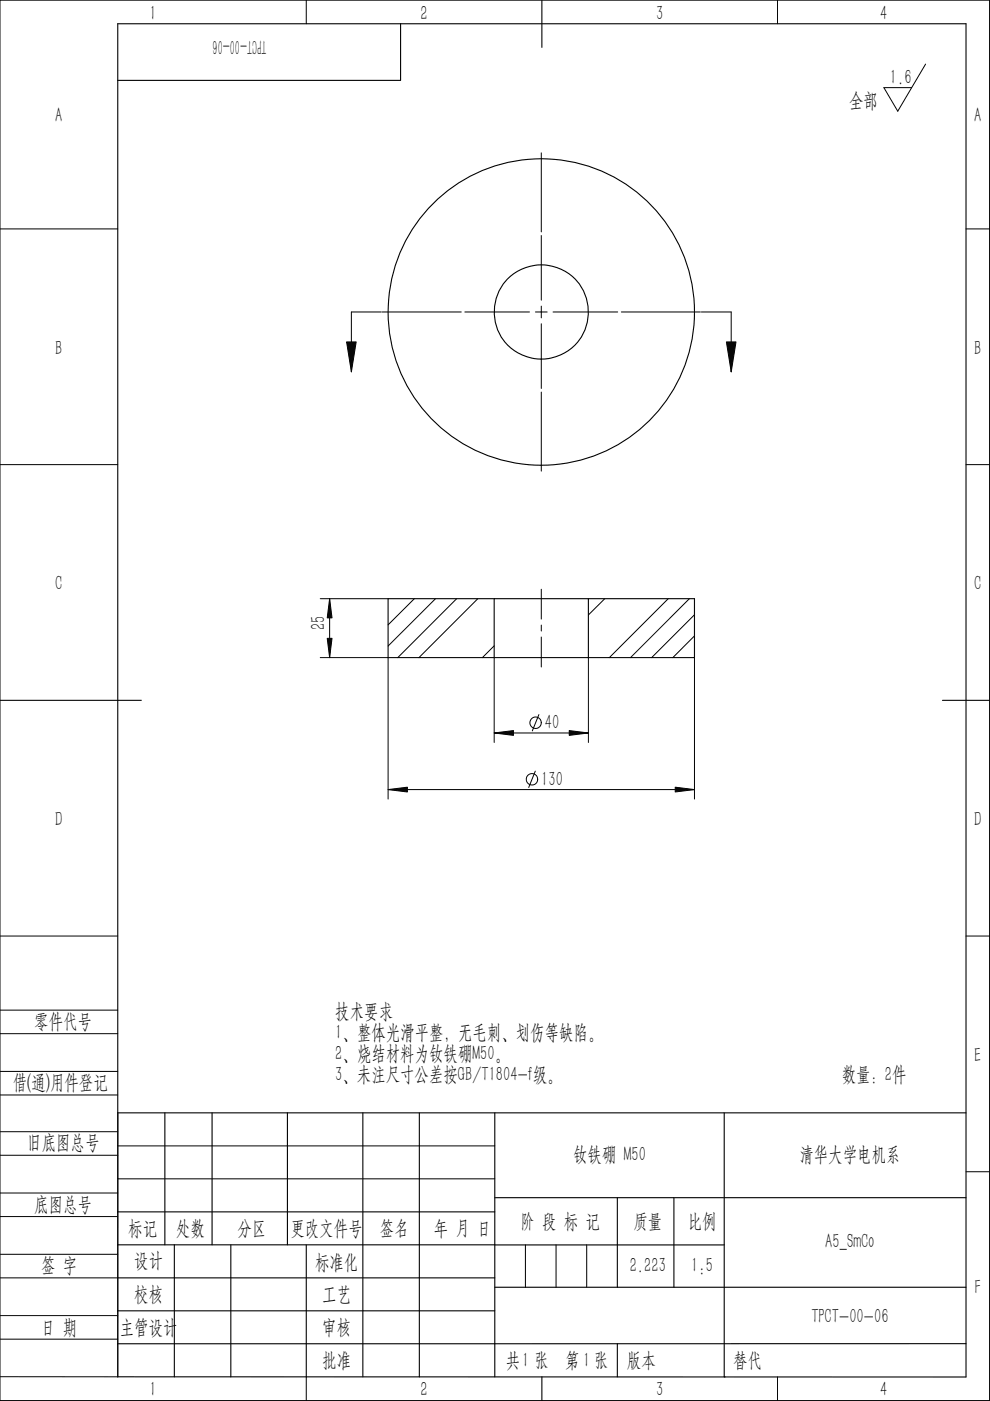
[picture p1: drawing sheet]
<svg xmlns="http://www.w3.org/2000/svg" width="210mm" height="297mm" viewBox="0 0 210 297" stroke-linecap="round" stroke-linejoin="round" font-family="sans-serif">
<g fill="none" stroke="#000" stroke-width=".21">
<path d="M0 0h209.9v296.9h-209.9zM65 0v5M164.9 0v5M196.3 13.6l-5.9 10-2.9-5h5.9M114.8 32.4v16.8M0 48.5h25M114.8 49.9v13.7M204.9 48.5h5M80.9 66.1h-6.4v12.7M81.1 66.1h16.7M98.6 66.1h13.7M113.6 66.1h2.5"/>
<path d="M114.8 64.9v2.5M114.8 68.6v13.8M117.3 66.1h13.7M131.8 66.1h16.7M148.7 66.1h6.4v12.7M0 98.5h25M114.8 83.1v16.8M204.9 98.5h5M67.9 139.4h14.4v30M67.9 126.9h14.4M69.9 126.9v12.5M87.9 126.9l-5.6 5.6"/>
<path d="M92.4 126.9l-10.1 10.1M96.9 126.9l-12.5 12.5M101.3 126.9l-12.4 12.5M104.8 139.4v18M104.8 136.9l-2.5 2.5M114.8 124.9v6.4M114.8 132.5v1.3M114.8 135.1v6.3M124.8 139.4v18M128.3 126.9l-3.5 3.5M141.7 126.9l-12.5 12.5M146.2 126.9l-12.5 12.5"/>
<path d="M147.3 139.4v30M147.3 130.3l-9.1 9.1M147.3 134.8l-4.6 4.6M104.8 155.4h20M114.3 151.5l-1.4 3.5M82.3 167.4h65M113.5 163.5l-1.4 3.5M0 198.5h25M204.9 198.5h5M0 214.2h25M0 219.2h25M0 232.2h25"/>
<path d="M0 227.2h25M0 239.9h25M25 235.9v56h-25M0 252.9h25M0 257.9h25M0 244.9h25M25 243h79.9M25 249.9h79.9M204.9 248.4h5M0 278.9h25M0 265.9h25M0 270.9h25"/>
<path d="M111.4 263.9v9M117.9 263.9v9M124.4 263.9v9M0 283.9h25M65 292v4.9M153.6 291.9h.1M164.9 291.9v5"/>
<circle cx="113.6" cy="153.2" r="1.21"/>
<circle cx="112.8" cy="165.2" r="1.21"/>
</g>
<g fill="none" stroke="#000" stroke-width=".23">
<path d="M25 5h179.9v287l-179.9-.1zM85 5v12h-60M114.9 0v10.1M104.8 126.9h-22.5v12.5h22.5M104.8 126.9h20v12.5M104.8 139.4h20M104.8 126.9v12.5M124.8 126.9h22.5v12.5h-22.5M0 148.5h30M199.9 148.5h10M25 235.9h179.9M35 235.9v28"/>
<path d="M45 235.9v28M61 235.9v28M77 235.9v56M88.9 235.9v56M104.9 235.9v56M153.6 236v55.9M25 256.9h79.9M104.9 253.9h100M130.9 253.9v19M142.9 253.9v19M25 263.9h79.9M25 270.9h79.9"/>
<path d="M25 277.9h79.9M37 263.9v28M49 263.9v28M65 264v28M104.9 272.9h100M105 263.9h48.6M114.9 291.9v5M130.9 284.9v7M204.9 284.9h-179.9"/>
<circle cx="114.8" cy="66.1" r="10"/>
<circle cx="114.8" cy="66.1" r="32.5"/>
</g>
<g fill="#000" stroke="#000" stroke-width=".21">
<path d="M73.5 72.5h2l-1 6.3zM154.1 72.5h2l-1 6.3z"/>
<path d="M69.4 135.3h1l-.5 4.1z" fill-rule="evenodd"/>
<path d="M69.9 126.9l.5 4.1h-1z" fill-rule="evenodd"/>
<path d="M104.8 155.4l4.1-.5v1z" fill-rule="evenodd"/>
<path d="M120.7 154.9l4.1 .5-4.1 .5z" fill-rule="evenodd"/>
<path d="M82.3 167.4l4.1-.5v1z" fill-rule="evenodd"/>
<path d="M143.2 166.9l4.1 .5-4.1 .5z" fill-rule="evenodd"/>
</g>
<g font-size="4.4">
<text x="31.7" y="4.2">1</text>
<text x="89.2" y="4.2">2</text>
<text x="139.2" y="4.2">3</text>
<text x="186.6" y="4.2">4</text>
<text x="56.5" y="8.5" transform="rotate(-180 56.5 8.5)">TPCT-00-06</text>
<text x="188.8" y="17.7">1.6</text>
<text x="180.1" y="22.7">全部</text>
<text x="11.7" y="25.9">A</text>
<text x="206.6" y="25.9">A</text>
<text x="11.7" y="75.2">B</text>
<text x="206.6" y="75.2">B</text>
<text x="11.7" y="125.1">C</text>
<text x="206.6" y="125.1">C</text>
<text x="69" y="133.6" transform="rotate(-90 69 133.6)">25</text>
<text x="115.5" y="154.6">40</text>
<text x="114.8" y="166.6">130</text>
<text x="11.7" y="175.1">D</text>
<text x="206.6" y="175.1">D</text>
<text x="71.1" y="215.8">技术要求</text>
<text x="7.3" y="217.9">零件代号</text>
<text x="71.1" y="220.3">1、整体光滑平整，无毛刺、划伤等缺陷。</text>
<text x="71.1" y="224.8">2、烧结材料为钕铁硼M50。</text>
<text x="206.6" y="225.1">E</text>
<text x="2.7" y="230.9">借(通)用件登记</text>
<text x="71.1" y="229.3">3、未注尺寸公差按GB/T1804-f级。</text>
<text x="178.5" y="229.3">数量：2件</text>
<text x="5.8" y="243.7">旧底图总号</text>
<text x="121.6" y="246.2">钕铁硼 M50</text>
<text x="169.5" y="246.2">清华大学电机系</text>
<text x="7.3" y="256.7">底图总号</text>
<text x="27.2" y="261.8">标记</text>
<text x="37.3" y="261.8">处数</text>
<text x="50.4" y="261.8">分区</text>
<text x="61.6" y="261.8">更改文件号</text>
<text x="80.6" y="261.8">签名</text>
<text x="92" y="261.8">年 月 日</text>
<text x="110.4" y="260.4">阶 段 标 记</text>
<text x="134.3" y="260.3">质量</text>
<text x="145.9" y="260.3">比例</text>
<text x="8.7" y="269.8">签 字</text>
<text x="28.5" y="268.6">设计</text>
<text x="66.8" y="269">标准化</text>
<text x="133.6" y="269.7">2.223</text>
<text x="146.6" y="269.7">1:5</text>
<text x="175" y="264.6">A5_SmCo</text>
<text x="28.5" y="275.9">校核</text>
<text x="68.3" y="275.9">工艺</text>
<text x="206.7" y="274.3">F</text>
<text x="172.1" y="280.5">TPCT-00-06</text>
<text x="8.7" y="282.8">日 期</text>
<text x="25.4" y="282.8">主管设计</text>
<text x="68.3" y="282.8">审核</text>
<text x="68.3" y="289.8">批准</text>
<text x="107.3" y="289.8">共1 张</text>
<text x="119.9" y="289.8">第1 张</text>
<text x="133" y="289.8">版本</text>
<text x="155.5" y="289.8">替代</text>
<text x="31.7" y="296.1">1</text>
<text x="89.2" y="296.1">2</text>
<text x="139.2" y="296.1">3</text>
<text x="186.7" y="296.1">4</text>
</g>
</svg>
